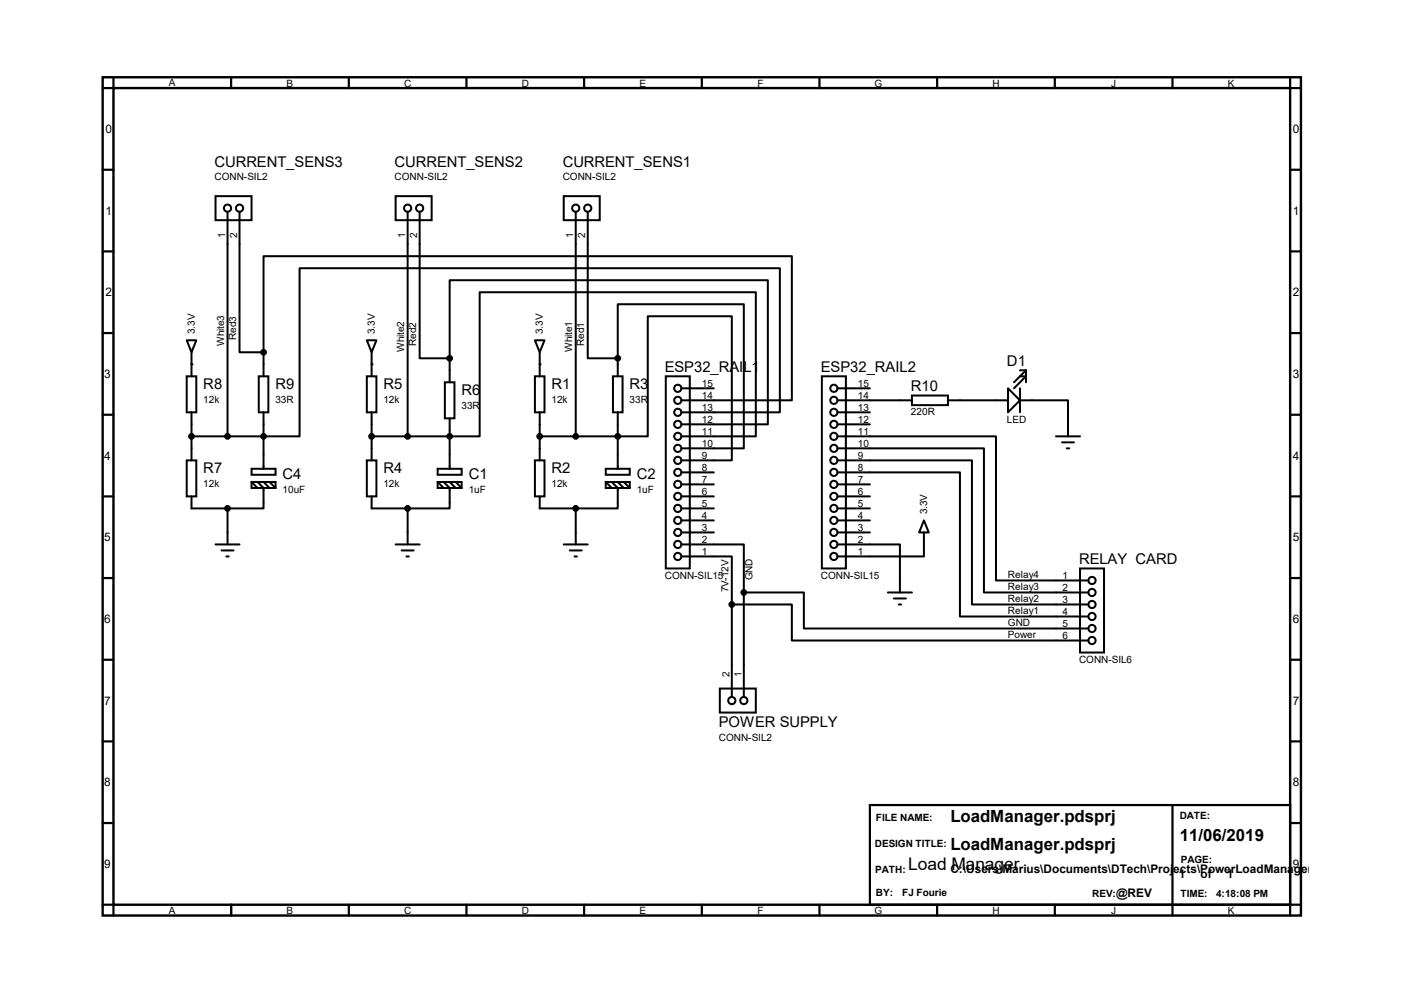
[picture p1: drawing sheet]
<svg xmlns="http://www.w3.org/2000/svg" width="297mm" height="210mm" viewBox="0 0 297 210" stroke-linecap="round" stroke-linejoin="round" font-family="sans-serif">
<path d="M21.7 16.3h253.5v177.3h-253.5zM24 18.6h248.9v172.7h-248.9z" fill="none" stroke="#000" stroke-width=".51"/>
<g fill="none" stroke="#000" stroke-width=".47">
<path d="M24 16.3v2.3h-2.3M48.9 16.3v2.3M73.8 16.3v2.3M98.7 16.3v2.3M123.6 16.3v2.3M148.5 16.3v2.3M173.4 16.3v2.3M198.2 16.3v2.3M223.1 16.3v2.3M248 16.3v2.3M272.9 16.3v2.3h2.3M21.7 35.9h2.3"/>
<path d="M272.9 35.9h2.3M21.7 53.2h2.3M272.9 53.2h2.3M21.7 70.4h2.3M272.9 70.4h2.3M21.7 87.7h2.3M272.9 87.7h2.3M21.7 105h2.3M272.9 105h2.3M21.7 122.3h2.3M21.7 139.5h2.3M272.9 122.3h2.3"/>
<path d="M272.9 139.5h2.3M21.7 156.8h2.3M272.9 156.8h2.3M21.7 174.1h2.3M184 170.3h88.9v21h-88.9zM248 170.3v23.3M272.9 174.1h2.3M21.7 191.3h2.3v2.3M48.9 191.3v2.3M73.8 191.3v2.3M98.7 191.3v2.3M123.6 191.3v2.3"/>
<path d="M148.5 191.3v2.3M173.4 191.3v2.3M198.2 191.3v2.3M223.1 191.3v2.3M275.2 191.3h-2.3v2.3"/>
</g>
<g fill="#000">
<circle cx="40.5" cy="77" r=".21"/>
<circle cx="78.6" cy="77" r=".21"/>
<circle cx="114.2" cy="77" r=".21"/>
</g>
<g fill="none" stroke="#000" stroke-width=".42">
<path d="M45.6 41.5h7.6v5.1h-7.6zM48.1 44.8v47.5M50.7 44.8v29.7h5.1M83.7 41.5h7.6v5.1h-7.6zM86.2 44.8v47.5M88.8 44.8v31h6.3M119.3 41.5h7.6v5.1h-7.6zM121.8 44.8v47.5M124.3 44.8v31h6.4M39.5 79.6h2v7.6h-2zM39.5 72h2l-1 2.5zM40.5 74.5v5.1"/>
<path d="M54.7 79.6h2.1v7.6h-2.1zM55.8 74.5v-20.3h111.7v30.5h-23.4M55.8 74.5v5.1M77.6 79.6h2v7.6h-2zM77.6 72h2l-1 2.5zM78.6 74.5v5.1M95.1 75.8v-16.5h67.3v30.4h-18.3M95.1 75.8v5.1M113.2 79.6h2v7.6h-2zM113.2 72h2l-1 2.5zM114.2 74.5v5.1M129.7 79.6h2v7.6h-2z"/>
<path d="M130.7 75.8v-11.5h26.7v30.5h-13.3M130.7 75.8v3.8M140.8 79.6h5.1v40.6h-5.1zM173.9 79.6h5v40.6h-5zM215.8 79.6h1.2l-2.5 2.5M215.8 78.3h1.2M217 78.3l-2.5 2.6M217 78.3v2.6M39.5 97.4h2v7.6h-2zM40.5 87.2v10.2M53.2 99.1h5.1v1.3h-5.1zM55.8 87.2v11.9"/>
<path d="M77.6 97.4h2v7.6h-2zM78.6 92.3h22.9v-30.5h58.4v30.5h-15.8M78.6 87.2v10.2M92.6 99.1h5.1v1.3h-5.1zM94.1 80.9h2v7.6h-2zM95.1 88.5v10.6M113.2 97.4h2v7.6h-2zM114.2 92.3h22.8v-25.4h17.8v30.5h-10.7M114.2 87.2v10.2M128.1 99.1h5.1v1.3h-5.1zM130.7 87.2v11.9M144.1 87.2h20.9v-30.5h-101.6v35.6h-22.9"/>
<path d="M144.1 99.9h6.9M144.1 82.1h6.9M177.2 99.9h25.9v30.5h27.2M177.2 97.4h28.4v30.4h24.7M177.2 94.8h31v30.5h22.1M177.2 92.3h33.5v30.5h19.6M177.2 84.7h15.7M177.2 89.7h6.8M177.2 87.2h6.8M177.2 82.1h6.8M192.9 83.7h7.6v2h-7.6zM200.5 84.7h12.7"/>
<path d="M213.2 82.1l2.6 2.6-2.6 2.5zM215.8 84.7h10.1v7.6M215.8 82.1v5.1M223.4 92.3h5.1M224.7 93.6h2.5M225.7 94.8h.5M40.5 105v2.5h7.6M45.6 115.1h5.1M46.9 116.4h2.5M47.9 117.7h.5M48.1 107.5v7.6M53.2 101.9h5.1v1.3h-5.1z"/>
<path d="M53.2 101.9l1.3 1.3M54.5 101.9l1.3 1.3v4.3h-7.7M55.8 101.9l1.2 1.3M57 101.9l1.3 1.3M78.6 105v2.5h7.6M83.7 115.1h5.1M85 116.4h2.5M86 117.7h.5M86.2 107.5v7.6M92.6 101.9h5.1v1.3h-5.1zM92.6 101.9l1.3 1.3M93.9 101.9l1.2 1.3v4.3h-8.9"/>
<path d="M95.1 101.9l1.3 1.3M96.4 101.9l1.3 1.3M114.2 105v2.5h7.6M119.3 115.1h5M120.5 116.4h2.6M121.5 117.7h.5M121.8 107.5v7.6M128.1 101.9h5.1v1.3h-5.1zM128.1 101.9l1.3 1.3M129.4 101.9l1.3 1.3v4.3h-8.9M130.7 101.9l1.3 1.3M132 101.9l1.2 1.3"/>
<path d="M144.1 117.7h10.7v10.1M144.1 115.1h13.3v10.2M144.1 107.5h6.9M144.1 112.6h6.9M144.1 110.1h6.9M144.1 105h6.9M144.1 102.4h6.9M177.2 115.1h13.2v10.2M177.2 107.5h6.8M177.2 112.6h6.8M177.2 110.1h6.8M177.2 105h6.8"/>
<path d="M177.2 102.4h6.8M195.5 110.1l1 2.5h-2.1zM195.5 112.6v5.1h-18.3M154.8 127.8h12.7v7.7h62.8M154.8 127.8v19.6M157.4 125.3h12.7v7.6h60.2M157.4 125.3v22.1M187.8 125.3h5.1M189.1 126.6h2.5M190.1 127.8h.5M228.5 120.2h5.1v17.8h-5.1zM152.3 145.6h7.6v5.1h-7.6z"/>
<circle cx="48.1" cy="44" r=".76"/>
<circle cx="50.7" cy="44" r=".76"/>
<circle cx="86.2" cy="44" r=".76"/>
<circle cx="88.8" cy="44" r=".76"/>
<circle cx="121.8" cy="44" r=".76"/>
<circle cx="124.3" cy="44" r=".76"/>
<circle cx="143.4" cy="82.1" r=".76"/>
<circle cx="143.4" cy="99.9" r=".76"/>
<circle cx="143.4" cy="87.2" r=".76"/>
<circle cx="143.4" cy="84.7" r=".76"/>
<circle cx="143.4" cy="89.7" r=".76"/>
<circle cx="143.4" cy="94.8" r=".76"/>
<circle cx="143.4" cy="92.3" r=".76"/>
<circle cx="143.4" cy="97.4" r=".76"/>
<circle cx="176.4" cy="82.1" r=".76"/>
<circle cx="176.4" cy="87.2" r=".76"/>
<circle cx="176.4" cy="99.9" r=".76"/>
<circle cx="176.4" cy="94.8" r=".76"/>
<circle cx="176.4" cy="97.4" r=".76"/>
<circle cx="176.4" cy="89.7" r=".76"/>
<circle cx="176.4" cy="92.3" r=".76"/>
<circle cx="176.4" cy="84.7" r=".76"/>
<circle cx="143.4" cy="107.5" r=".76"/>
<circle cx="143.4" cy="102.4" r=".76"/>
<circle cx="143.4" cy="112.6" r=".76"/>
<circle cx="143.4" cy="117.7" r=".76"/>
<circle cx="143.4" cy="115.1" r=".76"/>
<circle cx="143.4" cy="110.1" r=".76"/>
<circle cx="143.4" cy="105" r=".76"/>
<circle cx="176.4" cy="115.1" r=".76"/>
<circle cx="176.4" cy="110.1" r=".76"/>
<circle cx="176.4" cy="117.7" r=".76"/>
<circle cx="176.4" cy="102.4" r=".76"/>
<circle cx="176.4" cy="107.5" r=".76"/>
<circle cx="176.4" cy="112.6" r=".76"/>
<circle cx="176.4" cy="105" r=".76"/>
<circle cx="231" cy="122.8" r=".76"/>
<circle cx="231" cy="125.3" r=".76"/>
<circle cx="231" cy="127.8" r=".76"/>
<circle cx="231" cy="130.4" r=".76"/>
<circle cx="231" cy="132.9" r=".76"/>
<circle cx="231" cy="135.5" r=".76"/>
<circle cx="154.8" cy="148.2" r=".76"/>
<circle cx="157.4" cy="148.2" r=".76"/>
</g>
<g fill="#000" stroke="#000" stroke-width=".42">
<circle cx="55.8" cy="74.5" r=".51"/>
<circle cx="95.1" cy="75.8" r=".51"/>
<circle cx="130.7" cy="75.8" r=".51"/>
<circle cx="40.5" cy="92.3" r=".51"/>
<circle cx="48.1" cy="92.3" r=".51"/>
<circle cx="55.8" cy="92.3" r=".51"/>
<circle cx="78.6" cy="92.3" r=".51"/>
<circle cx="86.2" cy="92.3" r=".51"/>
<circle cx="95.1" cy="92.3" r=".51"/>
<circle cx="114.2" cy="92.3" r=".51"/>
<circle cx="121.8" cy="92.3" r=".51"/>
<circle cx="130.7" cy="92.3" r=".51"/>
<circle cx="48.1" cy="107.5" r=".51"/>
<circle cx="86.2" cy="107.5" r=".51"/>
<circle cx="121.8" cy="107.5" r=".51"/>
<circle cx="154.8" cy="127.8" r=".51"/>
<circle cx="157.4" cy="125.3" r=".51"/>
</g>
<text font-size="3.7" x="192.2" y="184">Load Manager</text>
<g font-size="3.6">
<text x="201" y="173.9">LoadManager.pdsprj</text>
<text x="201" y="179.7">LoadManager.pdsprj</text>
<text x="249.6" y="178">11/06/2019</text>
</g>
<g font-size="3.1">
<text x="45.4" y="35.2">CURRENT_SENS3</text>
<text x="83.5" y="35.2">CURRENT_SENS2</text>
<text x="119" y="35.2">CURRENT_SENS1</text>
<text x="213" y="77.4">D1</text>
<text x="43" y="82.2">R8</text>
<text x="58.3" y="82.2">R9</text>
<text x="81.1" y="82.2">R5</text>
<text x="97.6" y="83.5">R6</text>
<text x="116.7" y="82.2">R1</text>
<text x="133.2" y="82.2">R3</text>
<text x="140.6" y="78.7">ESP32_RAIL1</text>
<text x="173.7" y="78.7">ESP32_RAIL2</text>
<text x="192.7" y="82.8">R10</text>
<text x="43" y="100">R7</text>
<text x="59.8" y="101.3">C4</text>
<text x="81.1" y="100">R4</text>
<text x="99.1" y="101.3">C1</text>
<text x="116.7" y="100">R2</text>
<text x="134.7" y="101.3">C2</text>
<text x="228.3" y="119.3">RELAY CARD</text>
<text x="152.1" y="153.8">POWER SUPPLY</text>
</g>
<g font-size="2.5">
<text x="22.3" y="28.2">0</text>
<text x="273.5" y="28.2">0</text>
<text x="22.3" y="45.4">1</text>
<text x="273.5" y="45.4">1</text>
<text x="22.3" y="62.7">2</text>
<text x="273.5" y="62.7">2</text>
<text x="22.1" y="80">3</text>
<text x="273.5" y="80">3</text>
<text x="22.1" y="97.2">4</text>
<text x="273.5" y="97.2">4</text>
<text x="22.1" y="114.5">5</text>
<text x="273.5" y="114.5">5</text>
<text x="22.1" y="131.8">6</text>
<text x="273.5" y="131.8">6</text>
<text x="22.1" y="149.1">7</text>
<text x="273.5" y="149.1">7</text>
<text x="22.1" y="166.3">8</text>
<text x="273.5" y="166.3">8</text>
<text x="22.1" y="183.6">9</text>
<text x="201" y="184.7">C:\Users\Marius\Documents\DTech\Projects\PowerLoadManagement\LoadManage</text>
<text x="249.4" y="185.7">1</text>
<text x="254" y="185.7">of</text>
<text x="259.5" y="185.7">1</text>
<text x="273.5" y="183.6">9</text>
<text x="236.1" y="189.7">@REV</text>
</g>
<g font-size="2.1">
<text x="35.7" y="18.1">A</text>
<text x="60.6" y="18.4">B</text>
<text x="85.5" y="18.4">C</text>
<text x="110.4" y="18.4">D</text>
<text x="135.3" y="18.4">E</text>
<text x="160.3" y="18.4">F</text>
<text x="185" y="18.4">G</text>
<text x="209.9" y="18.4">H</text>
<text x="235.1" y="18.4">J</text>
<text x="259.7" y="18.4">K</text>
<text x="45.4" y="38.1">CONN-SIL2</text>
<text x="83.5" y="38.1">CONN-SIL2</text>
<text x="119" y="38.1">CONN-SIL2</text>
<text x="47.6" y="50.3" transform="rotate(-90 47.6 50.3)">1</text>
<text x="50.2" y="50.3" transform="rotate(-90 50.2 50.3)">2</text>
<text x="85.7" y="50.3" transform="rotate(-90 85.7 50.3)">1</text>
<text x="88.3" y="50.3" transform="rotate(-90 88.3 50.3)">2</text>
<text x="121.3" y="50.3" transform="rotate(-90 121.3 50.3)">1</text>
<text x="123.8" y="50.3" transform="rotate(-90 123.8 50.3)">2</text>
<text x="41.2" y="70.7" transform="rotate(-90 41.2 70.7)">3.3V</text>
<text x="50" y="72" transform="rotate(-90 50 72)">Red3</text>
<text x="79.3" y="70.7" transform="rotate(-90 79.3 70.7)">3.3V</text>
<text x="114.8" y="70.7" transform="rotate(-90 114.8 70.7)">3.3V</text>
<text x="47.4" y="73.2" transform="rotate(-90 47.4 73.2)">White3</text>
<text x="85.5" y="74.5" transform="rotate(-90 85.5 74.5)">White2</text>
<text x="88.1" y="73.2" transform="rotate(-90 88.1 73.2)">Red2</text>
<text x="121.1" y="74.5" transform="rotate(-90 121.1 74.5)">White1</text>
<text x="123.6" y="73.2" transform="rotate(-90 123.6 73.2)">Red1</text>
<text x="148.5" y="81.7">15</text>
<text x="181.5" y="81.7">15</text>
<text x="43" y="85.1">12k</text>
<text x="58.3" y="85.1">33R</text>
<text x="81.1" y="85.1">12k</text>
<text x="97.6" y="86.4">33R</text>
<text x="116.7" y="85.1">12k</text>
<text x="133.2" y="85.1">33R</text>
<text x="148.5" y="89.4">12</text>
<text x="148.5" y="86.8">13</text>
<text x="148.5" y="84.3">14</text>
<text x="181.5" y="89.4">12</text>
<text x="181.5" y="86.8">13</text>
<text x="181.5" y="84.3">14</text>
<text x="192.7" y="87.8">220R</text>
<text x="213" y="89.4">LED</text>
<text x="148.5" y="94.4">10</text>
<text x="148.5" y="91.9">11</text>
<text x="181.5" y="94.4">10</text>
<text x="181.5" y="91.9">11</text>
<text x="148.5" y="99.5">8</text>
<text x="148.5" y="97">9</text>
<text x="181.5" y="99.5">8</text>
<text x="181.5" y="97">9</text>
<text x="43" y="102.9">12k</text>
<text x="59.8" y="104.2">10uF</text>
<text x="81.1" y="102.9">12k</text>
<text x="99.1" y="104.2">1uF</text>
<text x="116.7" y="102.9">12k</text>
<text x="134.7" y="104.2">1uF</text>
<text x="148.5" y="107.1">5</text>
<text x="148.5" y="104.6">6</text>
<text x="148.5" y="102.1">7</text>
<text x="181.5" y="107.1">5</text>
<text x="181.5" y="104.6">6</text>
<text x="181.5" y="102.1">7</text>
<text x="148.5" y="112.2">3</text>
<text x="148.5" y="109.7">4</text>
<text x="181.5" y="112.2">3</text>
<text x="181.5" y="109.7">4</text>
<text x="196.1" y="108.8" transform="rotate(-90 196.1 108.8)">3.3V</text>
<text x="148.5" y="117.3">1</text>
<text x="148.5" y="114.8">2</text>
<text x="181.5" y="117.3">1</text>
<text x="181.5" y="114.8">2</text>
<text x="140.6" y="122.4">CONN-SIL15</text>
<text x="154.1" y="125.3" transform="rotate(-90 154.1 125.3)">7V-12V</text>
<text x="159.2" y="122.8" transform="rotate(-90 159.2 122.8)">GND</text>
<text x="173.7" y="122.4">CONN-SIL15</text>
<text x="213.2" y="124.7">Relay3</text>
<text x="213.2" y="122.2">Relay4</text>
<text x="224.7" y="122.4">1</text>
<text x="224.7" y="124.9">2</text>
<text x="213.2" y="129.8">Relay1</text>
<text x="213.2" y="127.3">Relay2</text>
<text x="224.7" y="127.5">3</text>
<text x="224.7" y="130">4</text>
<text x="213.2" y="134.9">Power</text>
<text x="213.2" y="132.3">GND</text>
<text x="224.7" y="132.5">5</text>
<text x="224.7" y="135.1">6</text>
<text x="154.3" y="143.1" transform="rotate(-90 154.3 143.1)">2</text>
<text x="156.8" y="143.1" transform="rotate(-90 156.8 143.1)">1</text>
<text x="228.3" y="140.2">CONN-SIL6</text>
<text x="152.1" y="156.7">CONN-SIL2</text>
<text x="185.3" y="173.7">FILE NAME:</text>
<text x="249.6" y="173.2">DATE:</text>
<text x="185.1" y="179.2">DESIGN TITLE:</text>
<text x="185.1" y="184.5">PATH:</text>
<text x="249.8" y="182.6">PAGE:</text>
<text x="185.3" y="189.5">BY:</text>
<text x="190.9" y="189.5">FJ Fourie</text>
<text x="231.1" y="189.6">REV:</text>
<text x="249.7" y="189.6">TIME:</text>
<text x="257.3" y="189.6">4:18:08 PM</text>
<text x="35.7" y="193.4">A</text>
<text x="60.6" y="193.4">B</text>
<text x="85.5" y="193.4">C</text>
<text x="110.4" y="193.4">D</text>
<text x="135.3" y="193.4">E</text>
<text x="160.3" y="193.4">F</text>
<text x="185" y="193.4">G</text>
<text x="209.9" y="193.4">H</text>
<text x="235.1" y="193.4">J</text>
<text x="259.7" y="193.4">K</text>
</g>
</svg>
